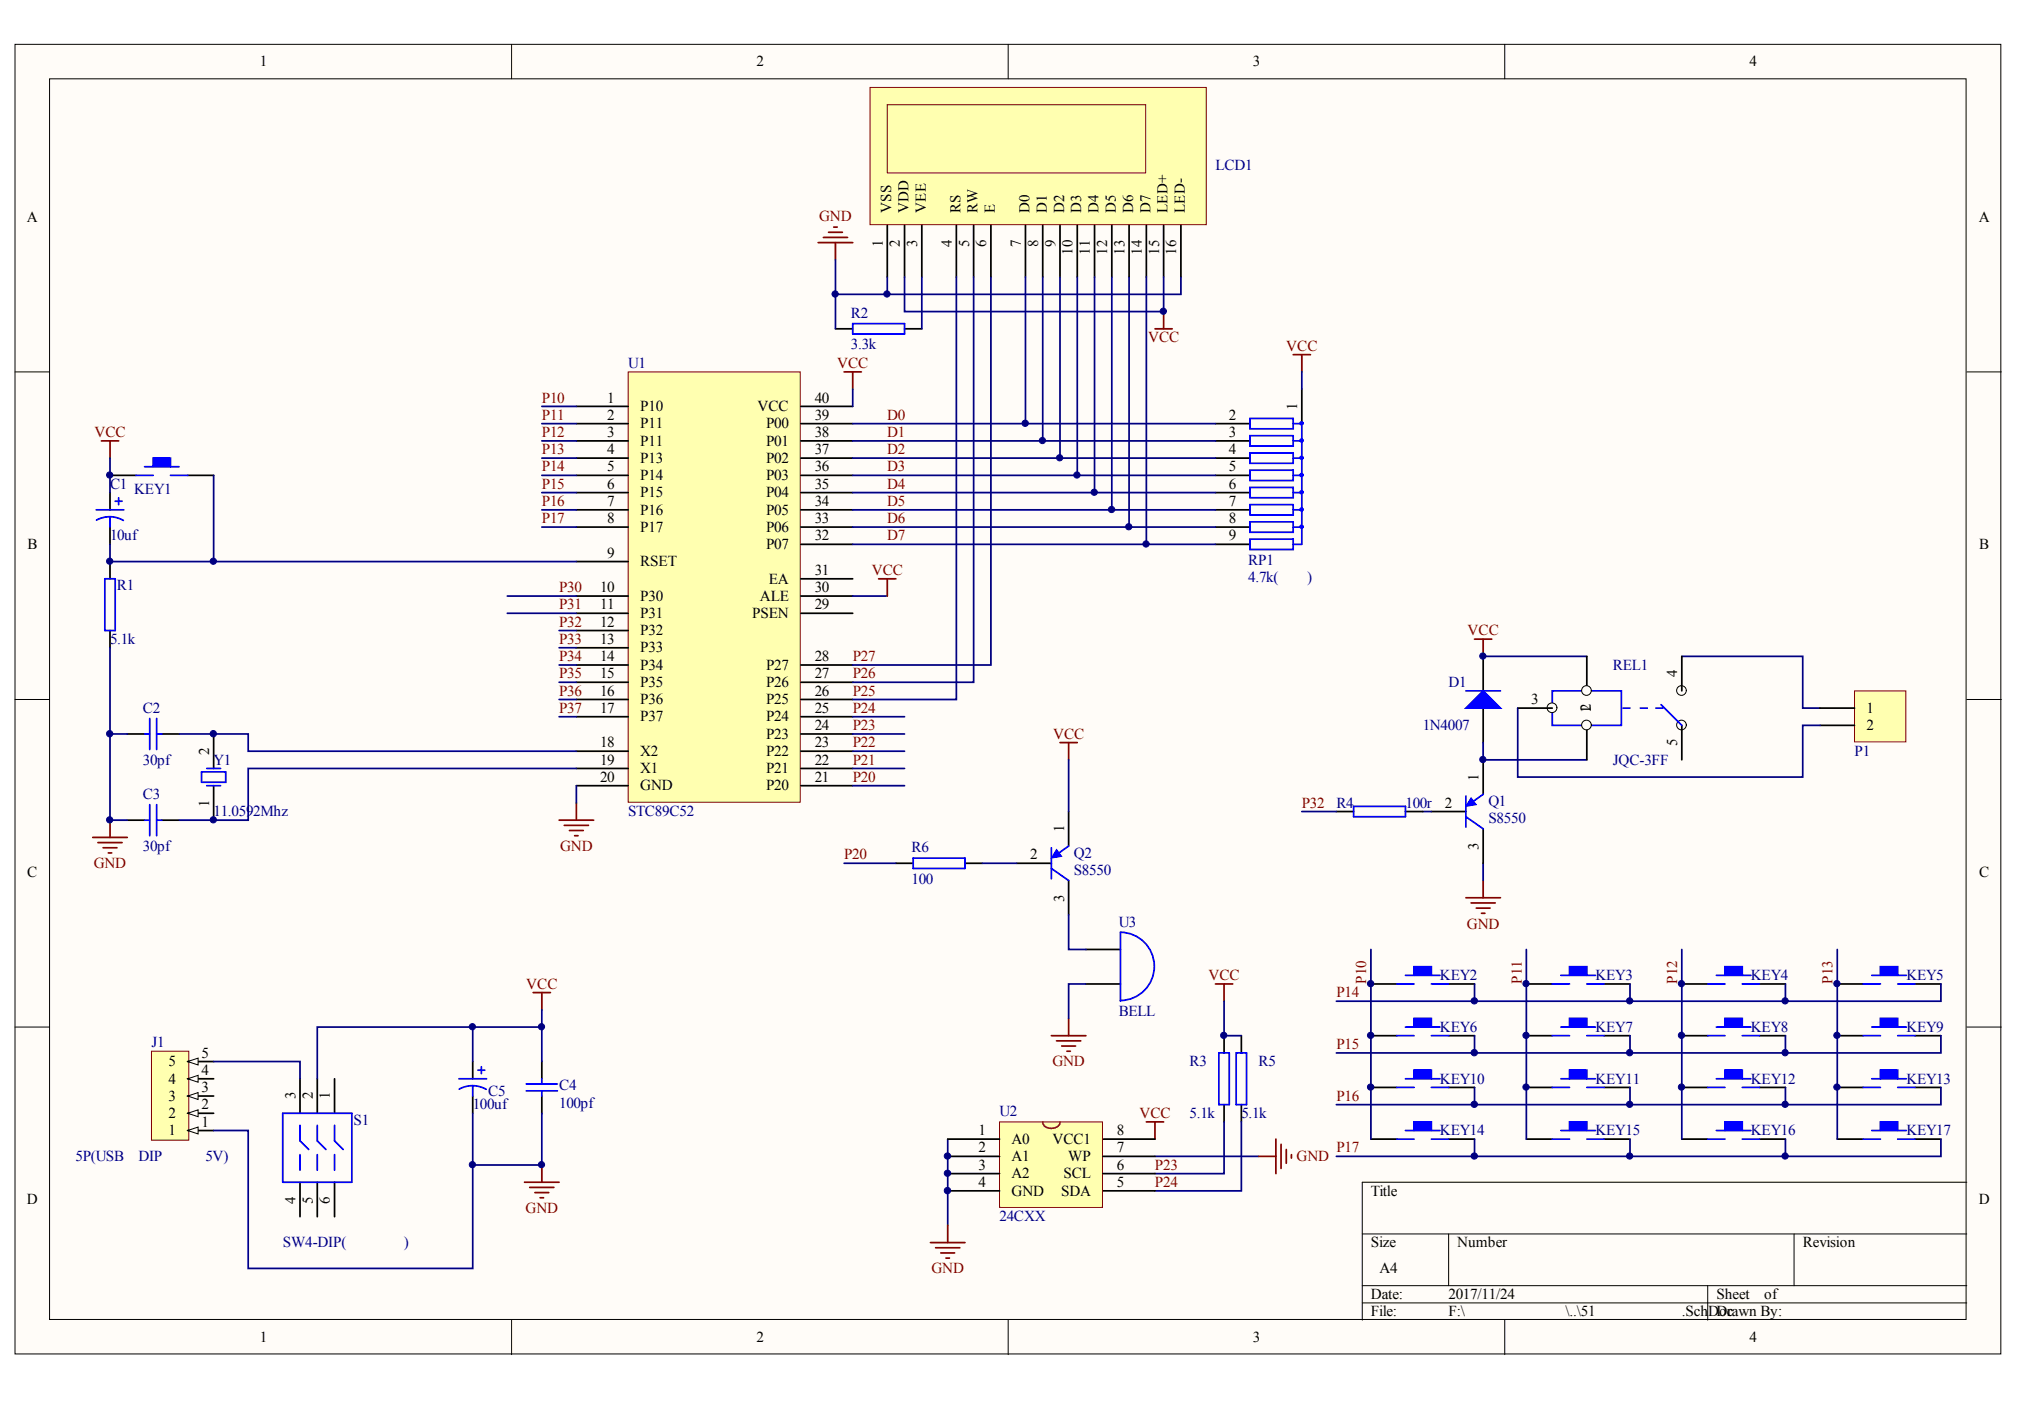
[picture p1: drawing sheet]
# Altium project 51单片机密码锁.PrjPCB
1 sheet, 41 parts. Net scope: global (net labels, ports and power ports of the same name join across sheets).
Board file: 51单片机密码锁.PcbDoc

## Sheet 51单片机密码锁.SchDoc
size A4

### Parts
C1  10uf  [RB.2/.4]
C2  30pf  [C0.2]
C3  30pf  [C0.2]
C4  100pf  [C0.2]
C5  100uf  [RB.2/.4]
D1  Type: 1N4007  [DIODE-0.4]  (hidden comment: Diode)
J1  5P(USB转DIP，供电5V)  [5P]
KEY1  KEY  [KEY]  (value not drawn)
KEY2  KEY  [KEY]  (value not drawn)
KEY3  KEY  [KEY]  (value not drawn)
KEY4  KEY  [KEY]  (value not drawn)
KEY5  KEY  [KEY]  (value not drawn)
KEY6  KEY  [KEY]  (value not drawn)
KEY7  KEY  [KEY]  (value not drawn)
KEY8  KEY  [KEY]  (value not drawn)
KEY9  KEY  [KEY]  (value not drawn)
KEY10  KEY  [KEY]  (value not drawn)
KEY11  KEY  [KEY]  (value not drawn)
KEY12  KEY  [KEY]  (value not drawn)
KEY13  KEY  [KEY]  (value not drawn)
KEY14  KEY  [KEY]  (value not drawn)
KEY15  KEY  [KEY]  (value not drawn)
KEY16  KEY  [KEY]  (value not drawn)
KEY17  KEY  [KEY]  (value not drawn)
LCD1  LCD1602  [SIP16]  (value not drawn)
P1  Header 2  [HDR2X1_A]  (value not drawn)
Q1  S8550  [TO-92A]
Q2  S8550  [TO-92A]
R1  5.1k  [AXIAL0.4]
R2  3.3k  [AXIAL0.4]
R3  5.1k  [AXIAL0.4]
R4  100r  [AXIAL0.4]
R5  5.1k  [AXIAL0.4]
R6  100  [AXIAL0.4]
REL1  JQC-3FF  [JQC-3FF-1]
RP1  4.7k(排阻)  [SIP9]
S1  SW4-DIP(自锁开关)  [SW6]
U1  STC89C52  [DIP40]
U2  24CXX  [DIP8]
U3  BELL  [BELL]
Y1  11.0592Mhz  [CRYSTAL]

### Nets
GND: C2.1 C3.1 C4.1 C5.2 J1.1 LCD1.1(VSS) LCD1.16(LED-) Q1.3(C) R1.1 R2.1 U1.20(GND) U2.1(A0) U2.2(A1) U2.3(A2) U2.4(GND) U2.7(WP) U3.2(B)
VCC: C1.1 C4.2 C5.1 D1.2(K) KEY1.1 LCD1.2(VDD) LCD1.15(LED+) Q2.1(E) R3.2 R5.2 REL1.2 RP1.1 S1.2 U1.30(ALE) U1.40(VCC) U2.8(VCC1)
D0: LCD1.7(D0) RP1.2 U1.39(P00)
D1: LCD1.8(D1) RP1.3 U1.38(P01)
D2: LCD1.9(D2) RP1.4 U1.37(P02)
D3: LCD1.10(D3) RP1.5 U1.36(P03)
D4: LCD1.11(D4) RP1.6 U1.35(P04)
D5: LCD1.12(D5) RP1.7 U1.34(P05)
D6: LCD1.13(D6) RP1.8 U1.33(P06)
D7: LCD1.14(D7) RP1.9 U1.32(P07)
P10: KEY2.1 KEY6.1 KEY10.1 KEY14.1 U1.1(P10)
P11: KEY3.1 KEY7.1 KEY11.1 KEY15.1 U1.2(P11)
P12: KEY4.1 KEY8.1 KEY12.1 KEY16.1 U1.3(P11)
P13: KEY5.1 KEY9.1 KEY13.1 KEY17.1 U1.4(P13)
P14: KEY2.2 KEY3.2 KEY4.2 KEY5.2 U1.5(P14)
P15: KEY6.2 KEY7.2 KEY8.2 KEY9.2 U1.6(P15)
P16: KEY10.2 KEY11.2 KEY12.2 KEY13.2 U1.7(P16)
P17: KEY14.2 KEY15.2 KEY16.2 KEY17.2 U1.8(P17)
P20: R6.1 U1.21(P20)
P21: U1.22(P21)
P22: U1.23(P22)
P23: R3.1 U1.24(P23) U2.6(SCL)
P24: R5.1 U1.25(P24) U2.5(SDA)
P25: LCD1.4(RS) U1.26(P25)
P26: LCD1.5(RW) U1.27(P26)
P27: LCD1.6(E) U1.28(P27)
P30: U1.10(P30)
P31: U1.11(P31)
P32: R4.1 U1.12(P32)
P33: U1.13(P33)
P34: U1.14(P34)
P35: U1.15(P35)
P36: U1.16(P36)
P37: U1.17(P37)
NetC1_2: C1.2 KEY1.2 R1.2 U1.9(RSET)
NetC2_2: C2.2 U1.18(X2) Y1.2(OSC2)
NetC3_2: C3.2 U1.19(X1) Y1.1(OSC1)
NetD1_1: D1.1(A) Q1.1(E) REL1.1
NetJ1_5: J1.5 S1.3
NetLCD1_3: LCD1.3(VEE) R2.2
NetP1_1: P1.1 REL1.4
NetP1_2: P1.2 REL1.3
NetQ1_2: Q1.2(B) R4.2
NetQ2_2: Q2.2(B) R6.2
NetQ2_3: Q2.3(C) U3.1(A)

Not connected (* = marked no-connect by the designer): J1 2 3 4; REL1 5; S1 1 4 5 6; U1 29(PSEN) 31(EA)

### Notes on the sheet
- (near KEY1) 复位电路
- (near C2) 晶振电路
- 供电电路
- (near C4) 滤波电路
